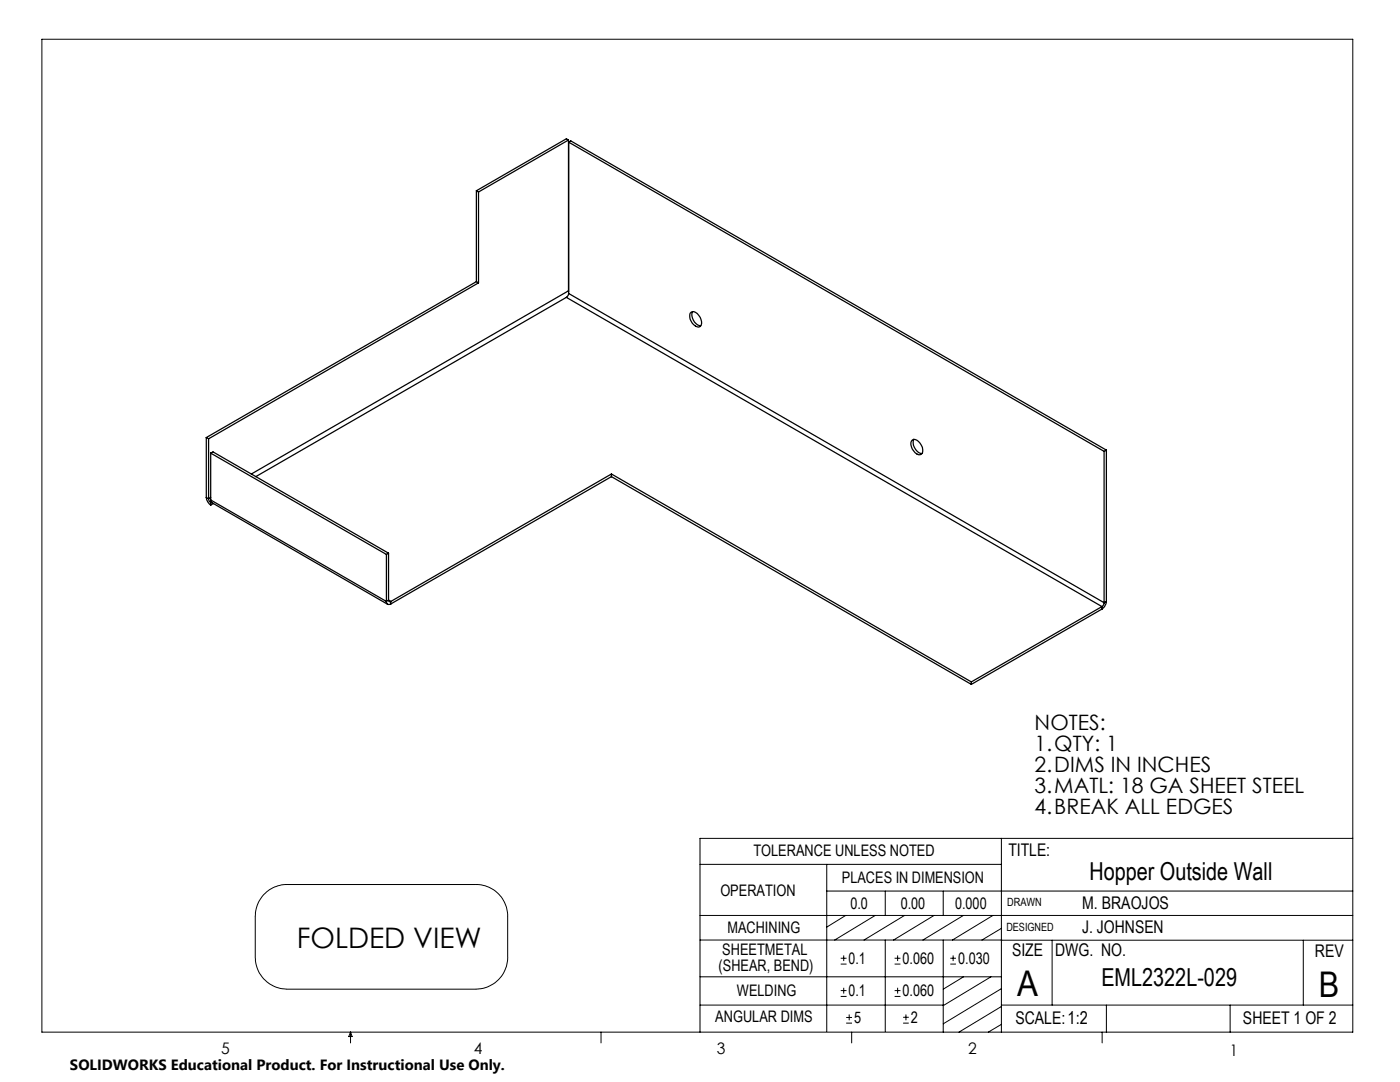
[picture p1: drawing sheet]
<svg xmlns="http://www.w3.org/2000/svg" width="279mm" height="216mm" viewBox="0 0 279 216" stroke-linecap="round" stroke-linejoin="round" font-family="sans-serif">
<g fill="none" stroke="#000" stroke-width=".2">
<path d="M8.4 7.8h261.6v198.2h-261.6zM52.7 178.5a6.2 6.2 0 0 1 4.6-2h37.7a6.3 6.3 0 0 1 6.3 6.3v8.2a6.4 6.4 0 0 1-6.3 6.4h-37.7a6.4 6.4 0 0 1-6.4-6.4v-8.2a6.4 6.4 0 0 1 1.8-4.3zM139.7 172.5h60.1M165 177.8h105M165 172.5v33.3M176.7 177.8v4.9M188.2 177.8v4.9M199.8 167.3v38.7M270 167.3h-130.3v38.7M139.7 182.7h130.3M139.7 187.6h60.2M139.7 194.9h60.1"/>
<path d="M167.8 198.8h1.1M167.8 197.7h1.1M167.8 192.4h1.1M167.8 191.2h1.1M168.4 190.6v1.2M168.4 197.1v1.2M168.8 182.7l-3.8 2.3M174.7 182.7l-8.1 4.9M176.7 187.6v18.2M178.5 198.8h1.2M178.5 197.7h1.2M178.5 192.4h1.2"/>
<path d="M178.5 191.2h1.2M179.1 190.6v1.2M179.1 197.1v1.2M180.5 182.7l-8.1 4.9M186.4 182.7l-8.1 4.9M188.2 187.6v18.4M189.7 192.4h1.1M189.7 191.2h1.1M190.2 190.6v1.2M192.3 182.7l-8.1 4.9M192.3 194.9l-4.1 2.5M197.8 194.9l-9.6 5.8"/>
<path d="M198.2 182.7l-8.1 4.9M199.8 187.6h70.2M199.8 197.3l-11.6 7M199.8 185.2l-3.8 2.4M210 187.6v13M260.1 187.6v13M70 206v2.1M70 206l.3 .8h-.7zM119.9 206v2.1M139.7 200.6h48.5M168.9 204.2h1.1M168.9 203h1.1"/>
<path d="M169.5 202.4v1.2M170 206v2.1M180.2 204.2h1.2M180.2 203h1.2M180.8 202.4v1.2M199.8 200.6h70.2M199.8 200.8l-8.4 5.2M199.8 204.4l-2.6 1.6M220 206v2.1M220.8 200.6v5.4M245.5 200.6v5.4"/>
</g>
<g fill="none" stroke="#000" stroke-width=".25">
<path d="M95.1 38.1l.4 .2M95.1 38.1v18.1M95.5 38.3v18.1M113.5 27.9l-18 10.4M113.5 27.9v30.1M113.5 27.9l-.5-.2-17.9 10.4M113.5 28.4l106.8 61.7M113.5 28.4v30.2M113.5 28.4l.4-.3 106.9 61.7M95.1 56.2l.4 .2M95.1 56.2l-53.9 31.1M95.5 56.4l-53.9 31.2"/>
<path d="M113 59.3l106.9 61.7M113 59.3l-62 35.8M113.5 58v.2M113.5 58l-63.3 36.6M113.5 58.6l-.1 .3-.4 .4M113.5 58.6l106.8 61.7M137.7 62.5a1.03 1.03 0 0 1 1.8 .4 1.73 1.73 0 0 1 .2 2.3 1.51 1.51 0 0 1-1.8-1.1 2.01 2.01 0 0 1-.2-1.6zM138.2 62.2a2.23 2.23 0 0 0 1.6 2.8M41.2 99.3a2.21 2.21 0 0 0 .9 1.5M41.2 99.3l.4 .2M41.2 87.3l.4 .3M41.2 87.3v12"/>
<path d="M41.6 99.5l.1 .4 .4 .4M41.6 87.6v11.9M42.1 99.8l.1 .4M42.1 90.4l35 20.2M42.1 90.4l.4-.2 35 20.2M42.1 90.4v9.4M42.1 99.8l35 20.2M42.1 99.2l-.5 .3M122 94.6l71.9 41.5M122 94.6l-44 25.4M122 94.6v.5M122 95.1l71.9 41.5"/>
<path d="M122 95.1l-44 25.4M182.1 87.8a1.44 1.44 0 0 1 1.8 1 1.21 1.21 0 0 1-.3 1.9 2.21 2.21 0 0 1-1.7-2.7zM182.4 87.7a2.19 2.19 0 0 0 1.6 2.8M220.3 90.1v30.2M220.8 89.8l-.5 .3M220.8 89.8v30.2M42.1 100.3v.5M42.2 100.2l35.2 20.4M42.2 100.2l-.1 .1M42.6 100.5l-.5 .3M77.1 110.6v9.4M77.5 119.7a.28 .28 0 0 0 .2 .3 .28 .28 0 0 0 .3 0"/>
<path d="M77.5 119.7l.5 .3M77.5 110.4l-.4 .2M77.5 110.4v9.3M77.5 119.7l-.4 .3M77.1 120a.53 .53 0 0 0 .3 .6 .53 .53 0 0 0 .6-.1M78 120v.5M193.9 136.1v.5M219.9 121l-26 15.1M219.9 121v.5M219.9 121.5l-26 15.1M220.3 120.3l-.1 .4-.3 .3M220.8 120a2.21 2.21 0 0 1-.9 1.5"/>
<path d="M220.8 120l-.5 .3"/>
</g>
<g font-size="7.1">
<text x="203" y="198.7">A</text>
<text x="263.2" y="198.9">B</text>
</g>
<text font-size="5.6" x="59.2" y="189.1">FOLDED VIEW</text>
<g font-size="4.9">
<text x="217.4" y="175.7">Hopper Outside Wall</text>
<text x="219.8" y="196.7">EML2322L-029</text>
</g>
<g font-size="4.2">
<text x="206.5" y="145.7">NOTES:</text>
<text x="206.5" y="149.8">1.QTY: 1</text>
<text x="206.5" y="154">2.DIMS IN INCHES</text>
<text x="206.5" y="158.2">3.MATL: 18 GA SHEET STEEL</text>
<text x="206.5" y="162.3">4.BREAK ALL EDGES</text>
</g>
<g font-size="3.5">
<text x="201.2" y="170.7">TITLE:</text>
<text x="216" y="181.4">M. BRAOJOS</text>
<text x="202" y="190.8">SIZE</text>
<text x="210.6" y="190.8">DWG. NO.</text>
<text x="216" y="186.2">J. JOHNSEN</text>
<text x="262.4" y="190.9">REV</text>
<text x="202.7" y="204.4">SCALE:1:2</text>
<text x="248.1" y="204.4">SHEET 1 OF 2</text>
</g>
<g font-size="3.2">
<text x="150.4" y="170.8">TOLERANCE UNLESS NOTED</text>
<text x="143.8" y="178.9">OPERATION</text>
<text x="168" y="176.2">PLACES IN DIMENSION</text>
<text x="169.7" y="181.4">0.0</text>
<text x="179.8" y="181.4">0.00</text>
<text x="190.6" y="181.4">0.000</text>
<text x="144.1" y="190.5">SHEETMETAL</text>
<text x="145.2" y="186.2">MACHINING</text>
<text x="143.4" y="193.7">(SHEAR, BEND)</text>
<text x="169.4" y="192.3">0.1</text>
<text x="180.1" y="192.3">0.060</text>
<text x="191.2" y="192.3">0.030</text>
<text x="147.1" y="198.7">WELDING</text>
<text x="169.4" y="198.7">0.1</text>
<text x="180.1" y="198.7">0.060</text>
<text x="142.8" y="204">ANGULAR DIMS</text>
<text x="170.5" y="204.1">5</text>
<text x="181.8" y="204.1">2</text>
<text x="44.2" y="210.4">5</text>
<text x="94.6" y="210.3">4</text>
<text x="143.1" y="210.4">3</text>
<text x="193.2" y="210.3">2</text>
<text x="245.4" y="210.6">1</text>
</g>
<text font-size="3" x="14" y="213.5">SOLIDWORKS Educational Product. For Instructional Use Only.</text>
<g font-size="2.3">
<text x="200.8" y="185.7">DESIGNED</text>
<text x="201" y="180.9">DRAWN</text>
</g>
</svg>
